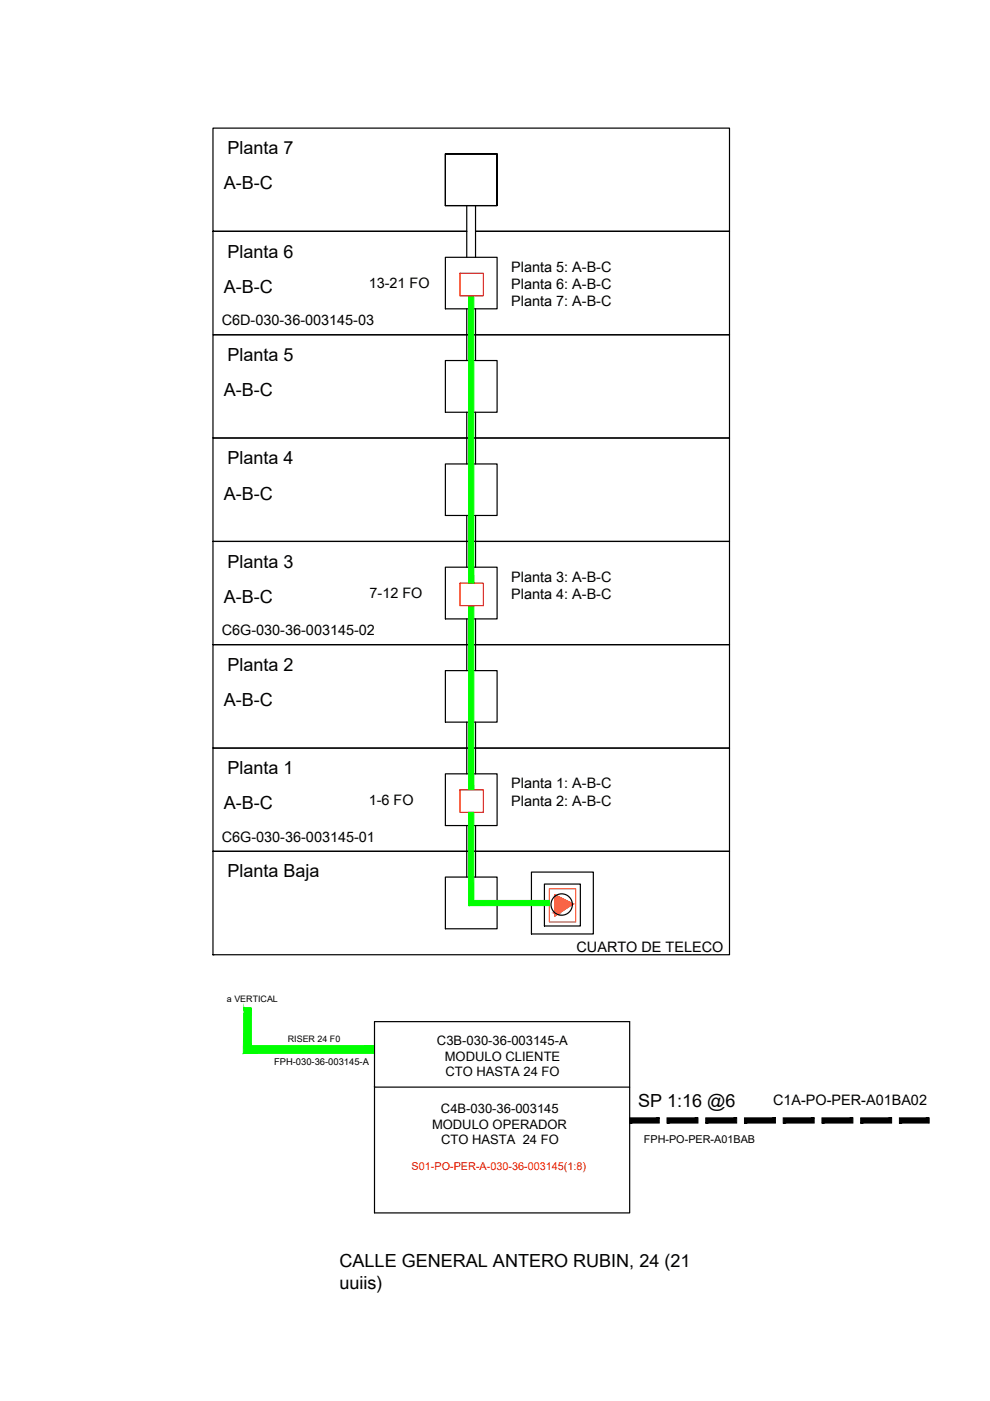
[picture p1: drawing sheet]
<svg xmlns="http://www.w3.org/2000/svg" width="210mm" height="297mm" viewBox="0 0 210 297" stroke-linecap="round" stroke-linejoin="round" font-family="sans-serif">
<!-- layer: 0 -->
<g fill="none" stroke="#000" stroke-width=".25">
<path d="M45.2 27.2h109.5v21.9h-53.9h53.9v21.9h-109.5v-21.9h53.8h-53.8zM94.4 32.6h11v11h-11h11v-11h-11v11zM94.4 54.6h11v10.9h-11zM99 43.6v11M100.8 43.6v11M45.2 71h109.5v21.9h-109.5zM94.4 76.4h11v11h-11zM99 65.5v10.9M100.8 65.5v10.9M45.2 92.9h109.5v21.9h-109.5zM94.4 98.4h11v10.9h-11zM99 87.4v11"/>
<path d="M100.8 87.4v11M45.2 114.8h109.5v21.9h-109.5zM99 109.3v11M100.8 109.3v11M45.2 136.7h109.5v21.9h-109.5zM94.4 120.3h11v10.9h-11zM99 131.2v11M100.8 131.2v11M45.2 158.6h109.5v21.9h-109.5zM94.4 142.2h11v10.9h-11zM99 153.1v11M100.8 153.1v11"/>
<path d="M94.4 164.1h11v10.9h-11zM99 175v11M100.8 175v11M45.2 180.5h109.5v21.9h-109.5zM94.4 186h11v10.9h-11zM112.7 184.9h13.1v13.1h-13.1zM115.4 187.4h7.6v8.9h-7.6zM45.2 202.4h.1M79.4 230.5h54.1M133.5 237.5v19.7h-54.1v-40.6h54.1v21.1"/>
<circle cx="119.1" cy="191.8" r="2.27"/>
</g>
<path d="M116.5 188.5h5.6v7h-5.6zM117.6 189.7l3.9 1.9-3.9 2.7z" fill="none" stroke="#f26722" stroke-width=".25"/>
<g fill="#f26722" stroke="#f26722" stroke-width=".21">
<path d="M117.6 190.1l.3-.2 .4 .2z"/>
<path d="M121.3 191.5l.2 .1z"/>
<path d="M121.3 191.6h.2l-.2 .2z"/>
<path d="M117.6 193.5l.3 .2h-.3z"/>
<path d="M117.6 193.5h1.1l-.3 .2z"/>
<path d="M117.6 193.7l.6 .2z"/>
<path d="M117.6 189.7l.3 .2h-.3zM117.6 189.9v.2l.3-.2z"/>
<path d="M117.6 190.1l3.7 1.4-3-1.4zM117.6 190.1l3.7 1.4h-3.7z"/>
<path d="M117.6 191.5l3.7 .3v-.3zM117.6 191.5l3.7 .3h-3.7z"/>
<path d="M117.6 191.8l1.1 1.7 2.6-1.7zM117.6 191.8l1.1 1.7h-1.1z"/>
<path d="M117.6 193.5l.3 .2h.5zM117.9 193.7h.5l-.2 .2z"/>
<path d="M117.6 193.7v.2h.6zM117.6 193.9h.6l-.6 .4z"/>
</g>
<path d="M97.5 57.9h5v4.8h-5zM97.5 123.6h5v4.8h-5zM97.5 167.5h5v4.7h-5z" fill="none" stroke="#f00" stroke-width=".25"/>
<g fill="#0f0" stroke="#0f0" stroke-width=".21">
<path d="M99.3 190.9v1.1l17.2-1.1zM99.3 192l17.2-1.1v1.1z"/>
<path d="M99.3 172.2v19.3h1.1zM99.3 172.2h1.1v19.3z"/>
<path d="M99.3 128.4v39.1h1.1zM99.3 128.4h1.1v39.1z"/>
<path d="M99.3 62.7v60.9h1.1zM99.3 62.7h1.1v60.9z"/>
<path d="M51.6 223.3h27.7v-1.6zM51.6 223.3l1.6-1.6h26.1zM51.7 213.7l-.1 9.6 1.6-1.6zM51.7 213.7h1.6l-.1 8z"/>
</g>
<path d="M79.4 230.3h54.1" fill="none" stroke="#fff" stroke-width=".25"/>
<g fill="#000" stroke="#000" stroke-width=".21">
<path d="M133.5 237v1.1l6.3-1.1zM133.5 238.1l6.3-1.1v1.1z"/>
<path d="M141.4 237v1.1l6.6-1.1zM141.4 238.1l6.6-1.1v1.1z"/>
<path d="M149.6 237v1.1l6.6-1.1zM149.6 238.1l6.6-1.1v1.1z"/>
<path d="M157.8 237v1.1l6.6-1.1zM157.8 238.1l6.6-1.1v1.1z"/>
<path d="M166.1 237v1.1l6.5-1.1zM166.1 238.1l6.5-1.1v1.1z"/>
<path d="M174.3 237v1.1l6.5-1.1zM174.3 238.1l6.5-1.1v1.1z"/>
<path d="M182.5 237v1.1l6.5-1.1zM182.5 238.1l6.5-1.1v1.1z"/>
<path d="M190.7 237v1.1l6.3-1.1zM190.7 238.1l6.3-1.1v1.1z"/>
</g>
<path d="M197 237v1.1" fill="none" stroke="#000" stroke-width=".21"/>
<g font-size="3.8">
<text x="48.2" y="32.7">Planta 7</text>
<text x="47.4" y="40.2">A-B-C</text>
<text x="48.2" y="54.6">Planta 6</text>
<text x="47.4" y="62.1">A-B-C</text>
<text x="48.2" y="76.5">Planta 5</text>
<text x="47.4" y="84">A-B-C</text>
<text x="48.2" y="98.4">Planta 4</text>
<text x="47.4" y="105.9">A-B-C</text>
<text x="48.2" y="120.3">Planta 3</text>
<text x="47.4" y="127.8">A-B-C</text>
<text x="48.2" y="142.2">Planta 2</text>
<text x="47.4" y="149.7">A-B-C</text>
<text x="48.2" y="164.2">Planta 1</text>
<text x="47.4" y="171.6">A-B-C</text>
<text x="48.2" y="186">Planta Baja</text>
<text x="135.3" y="234.6">SP 1:16 @6</text>
<text x="72" y="268.7">CALLE GENERAL ANTERO RUBIN, 24 (21</text>
<text x="72" y="273.3">uuiis)</text>
</g>
<g font-size="3.1">
<text x="108.4" y="57.6">Planta 5: A-B-C</text>
<text x="78.2" y="61.1">13-21 FO</text>
<text x="108.4" y="61.3">Planta 6: A-B-C</text>
<text x="108.4" y="65">Planta 7: A-B-C</text>
<text x="47" y="69">C6D-030-36-003145-03</text>
<text x="108.4" y="123.3">Planta 3: A-B-C</text>
<text x="78.3" y="126.8">7-12 FO</text>
<text x="108.4" y="127">Planta 4: A-B-C</text>
<text x="47" y="134.7">C6G-030-36-003145-02</text>
<text x="108.4" y="167.1">Planta 1: A-B-C</text>
<text x="78.2" y="170.6">1-6 FO</text>
<text x="108.4" y="170.8">Planta 2: A-B-C</text>
<text x="47" y="178.5">C6G-030-36-003145-01</text>
<text x="122.2" y="201.9">CUARTO DE TELECO</text>
<text x="163.9" y="234.3">C1A-PO-PER-A01BA02</text>
</g>
<g font-size="2.8">
<text x="92.7" y="221.6">C3B-030-36-003145-A</text>
<text x="94.3" y="224.9">MODULO CLIENTE</text>
<text x="94.5" y="228.2">CTO HASTA 24 FO</text>
<text x="91.6" y="239.3">MODULO OPERADOR</text>
<text x="93.5" y="236">C4B-030-36-003145</text>
<text x="93.5" y="242.6">CTO HASTA 24 FO</text>
</g>
<text font-size="2.3" x="136.5" y="242.3">FPH-PO-PER-A01BAB</text>
<text font-size="2.3" fill="#f00" x="87.3" y="248.1">S01-PO-PER-A-030-36-003145(1:8)</text>
<text font-size="2" x="58.1" y="225.7">FPH-030-36-003145-A</text>
<g font-size="1.9">
<text x="48.1" y="212.5">a VERTICAL</text>
<text x="61" y="221">RISER 24 F0</text>
</g>
</svg>
